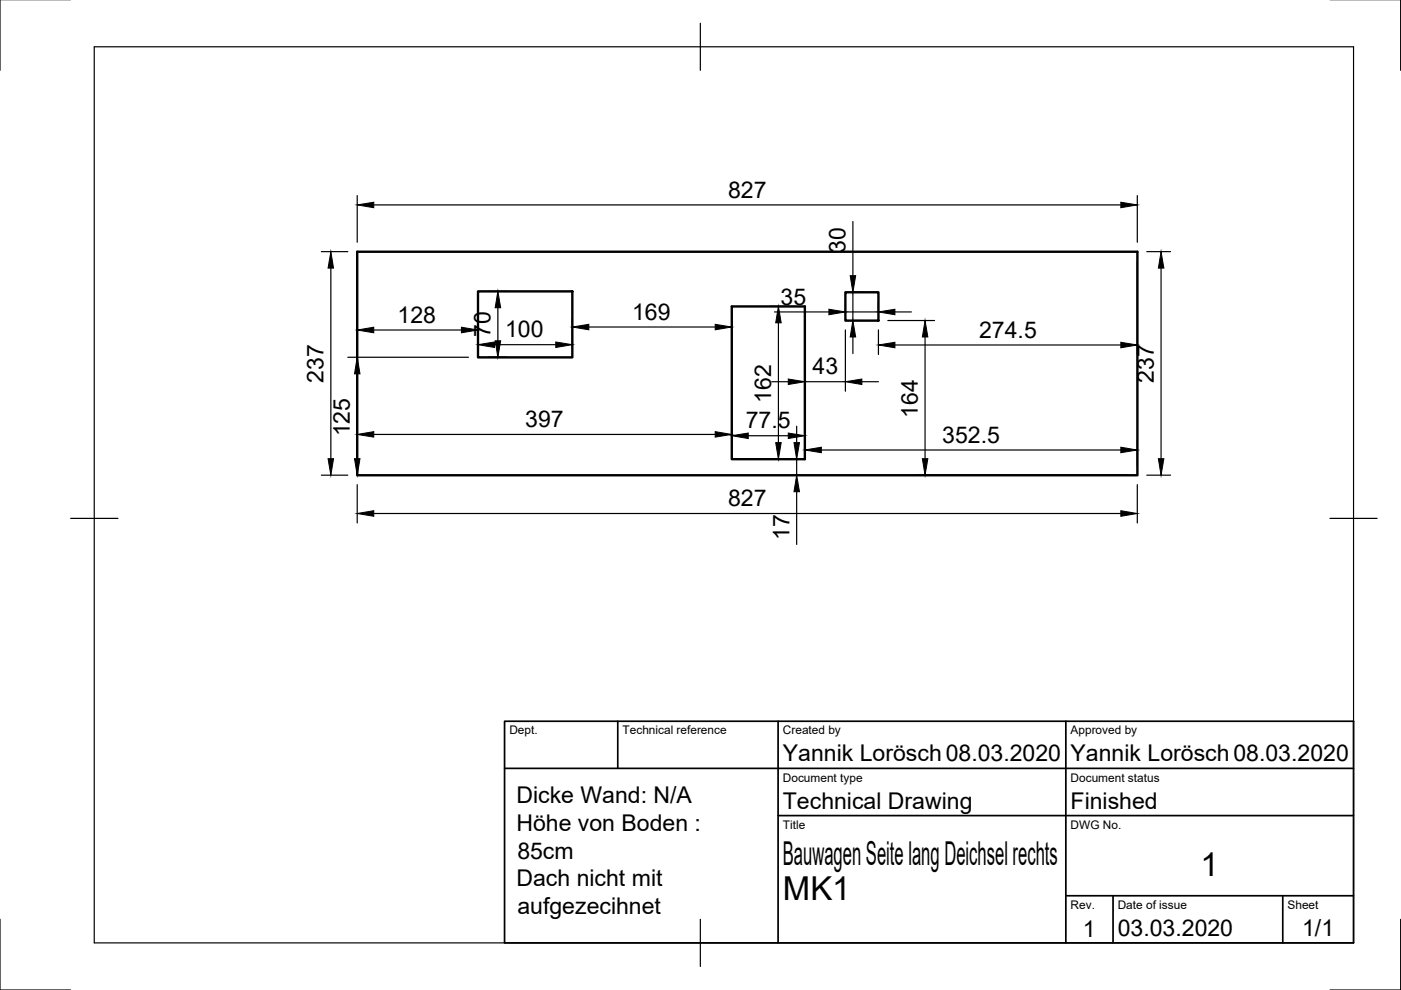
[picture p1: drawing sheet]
<svg xmlns="http://www.w3.org/2000/svg" width="297mm" height="210mm" viewBox="0 0 297 210" stroke-linecap="round" stroke-linejoin="round" font-family="sans-serif">
<!-- layer: Sichtbar -->
<path d="M75.7 53.4h165.5v47.4h-165.5zM101.3 61.8h20v14h-20zM155.2 65h15.4v32.4h-15.4zM179.2 62h7v6h-7z" fill="none" stroke="#000" stroke-width=".51"/>
<!-- layer: Border -->
<path d="M0 -.1v15M297 -.1v15M20 9.9h267v190h-267zM148.5 4.9v10M15 109.9h10M282 109.9h10M0 194.9v15h15M148.5 194.9v10M297 194.9v15h-15" fill="none" stroke="#000" stroke-width=".25"/>
<!-- layer: TitleBlock -->
<path d="M107 152.9h180v47h-180zM131 152.9v10M165 152.9v47M226 152.9v47M107 162.9h180M165 172.9h122M226 189.9h61M236 189.9v10M272 189.9v10" fill="none" stroke="#000" stroke-width=".36"/>
<!-- layer: Dimensions -->
<g fill="none" stroke="#000" stroke-width=".25">
<path d="M68.1 53.4h5.6M70.1 56.8v40.5M75.7 41.5v9.9M75.7 55.4v16.6M79.2 43.4h158.4M180.8 47v11.5M241.1 41.5v9.9M241.1 55.4v19.8M243.1 53.4h5.1M246.2 56.8v40.5M73.7 75.7h25.6M75.7 79.3v19.5"/>
<path d="M79.2 70h18.6M101.3 68v5.8M103.3 75.7h4.3M103.3 61.8h4.3M104.8 73.1h13M105.6 65.2v7.1M121.3 67.3v6.5M124.8 69.3h26.8M155.1 67v4.3M163 65h5.6M164.2 66.1h11.5M165 68.4v25.4"/>
<path d="M170.6 67v15.9M179.2 64.1v1.8M179.2 69.9v13M179.2 66.1h7M180.8 61.9v6.1M180.8 71.5v3.5M181.2 68h1.6M181.2 61.9h1.6M186.2 64.1v1.8M186.2 69.9v5.3M188.2 68h9.9M189.7 66.1h3.5"/>
<path d="M189.7 73.1h47.9M196.1 71.5v25.8M79.2 92.1h72.4M155.1 90.1v5.2M158.6 92.4h8.5M163 97.4h5.6M163.6 80.9h3.5M168.9 90.4v3.4M168.9 97.4v3.3M170.6 90.4v4.9M170.6 80.9h8.6M174.1 95.4h63.5"/>
<path d="M182.7 80.9h3.5M241.1 93.4v5.4M68.1 100.7h5.6M75.7 102.8v8.1M79.2 108.9h158.4M166.9 100.7h72.2M168.9 104.3v11.1M241.1 102.8v8.1M243.1 100.7h5.1"/>
</g>
<g fill="#000" stroke="#000" stroke-width=".21">
<path d="M70.1 53.4l.6 3.4h-1.1zM75.7 43.4l3.5-.5v1.1zM180.3 58.5h1.1l-.6 3.4zM237.6 42.9l3.5 .5-3.5 .6zM246.2 53.4l.6 3.4h-1.2zM75.7 75.7l.6 3.6h-1.1zM75.7 70l3.5-.6v1.2zM97.8 69.4l3.5 .6-3.5 .6zM101.3 73.1l3.5-.6v1.2zM105 72.3h1.2l-.6 3.4zM105.6 61.8l.6 3.4h-1.2zM117.8 72.5l3.5 .6-3.5 .6z"/>
<path d="M121.3 69.3l3.5-.5v1.1zM151.6 68.8l3.5 .5-3.5 .6zM165 65l.6 3.4h-1.1zM175.7 65.6l3.5 .5-3.5 .6zM180.8 68l.6 3.5h-1.1zM186.2 66.1l3.5-.5v1.1zM186.2 73.1l3.5-.5v1.1zM196.1 68l.6 3.5h-1.1zM237.6 72.6l3.5 .5-3.5 .6zM69.6 97.3h1.1l-.6 3.4zM75.2 97.3h1.1l-.6 3.4zM75.7 92.1l3.5-.6v1.2z"/>
<path d="M151.6 91.5l3.5 .6-3.5 .6zM155.1 92.4l3.5-.6v1.2zM164.5 93.8h1.1l-.6 3.6zM167.1 91.8l3.5 .6-3.5 .6zM167.1 80.4l3.5 .5-3.5 .6zM168.3 93.8h1.2l-.6 3.6zM170.6 95.4l3.5-.6v1.2zM179.2 80.9l3.5-.5v1.1zM195.6 97.3h1.1l-.6 3.4zM237.6 94.8l3.5 .6-3.5 .6zM245.6 97.3h1.2l-.6 3.4zM75.7 108.9l3.5-.6v1.2z"/>
<path d="M168.9 100.7l.6 3.6h-1.2zM237.6 108.3l3.5 .6-3.5 .6z"/>
</g>
<g font-size="7">
<text x="166" y="183.4">Bauwagen Seite lang Deichsel rechts</text>
<text x="254.5" y="185.8">1</text>
<text x="166" y="190.9">MK1</text>
</g>
<g font-size="4.9">
<text x="154.4" y="41.9">827</text>
<text x="179.3" y="53.7" transform="rotate(-90 179.3 53.7)">30</text>
<text x="165.5" y="64.6">35</text>
<text x="84.3" y="68.4">128</text>
<text x="104" y="71.5" transform="rotate(-90 104 71.5)">70</text>
<text x="107.1" y="71.5">100</text>
<text x="134" y="67.8">169</text>
<text x="207.6" y="71.6">274.5</text>
<text x="68.6" y="81.1" transform="rotate(-90 68.6 81.1)">237</text>
<text x="172.3" y="79.4">43</text>
<text x="244.6" y="81.1" transform="rotate(-90 244.6 81.1)">237</text>
<text x="163.5" y="85.4" transform="rotate(-90 163.5 85.4)">162</text>
<text x="194.6" y="88.6" transform="rotate(-90 194.6 88.6)">164</text>
<text x="74.2" y="92.5" transform="rotate(-90 74.2 92.5)">125</text>
<text x="111.4" y="90.5">397</text>
<text x="158.1" y="90.8">77.5</text>
<text x="199.8" y="93.8">352.5</text>
<text x="154.4" y="107.3">827</text>
<text x="167.4" y="114.5" transform="rotate(-90 167.4 114.5)">17</text>
<text x="166" y="161.4">Yannik Lorösch08.03.2020</text>
<text x="227" y="161.4">Yannik Lorösch08.03.2020</text>
<text x="109.5" y="170.3">Dicke Wand: N/A</text>
<text x="166" y="171.4">Technical Drawing</text>
<text x="227" y="171.4">Finished</text>
<text x="109.5" y="176.2">Höhe von Boden :</text>
<text x="109.7" y="182">85cm</text>
<text x="109.5" y="187.9">Dach nicht mit</text>
<text x="109.7" y="193.8">aufgezecihnet</text>
<text x="229.6" y="198.6">1</text>
<text x="237" y="198.4">03.03.2020</text>
<text x="276.1" y="198.6">1/1</text>
</g>
<g font-size="2.5">
<text x="108" y="155.7">Dept.</text>
<text x="132" y="155.7">Technical reference</text>
<text x="166" y="155.7">Created by</text>
<text x="227" y="155.7">Approved by</text>
<text x="166" y="165.7">Document type</text>
<text x="227" y="165.7">Document status</text>
<text x="166" y="175.7">Title</text>
<text x="227" y="175.7">DWG No.</text>
<text x="227" y="192.7">Rev.</text>
<text x="237" y="192.7">Date of issue</text>
<text x="273" y="192.7">Sheet</text>
</g>
</svg>
